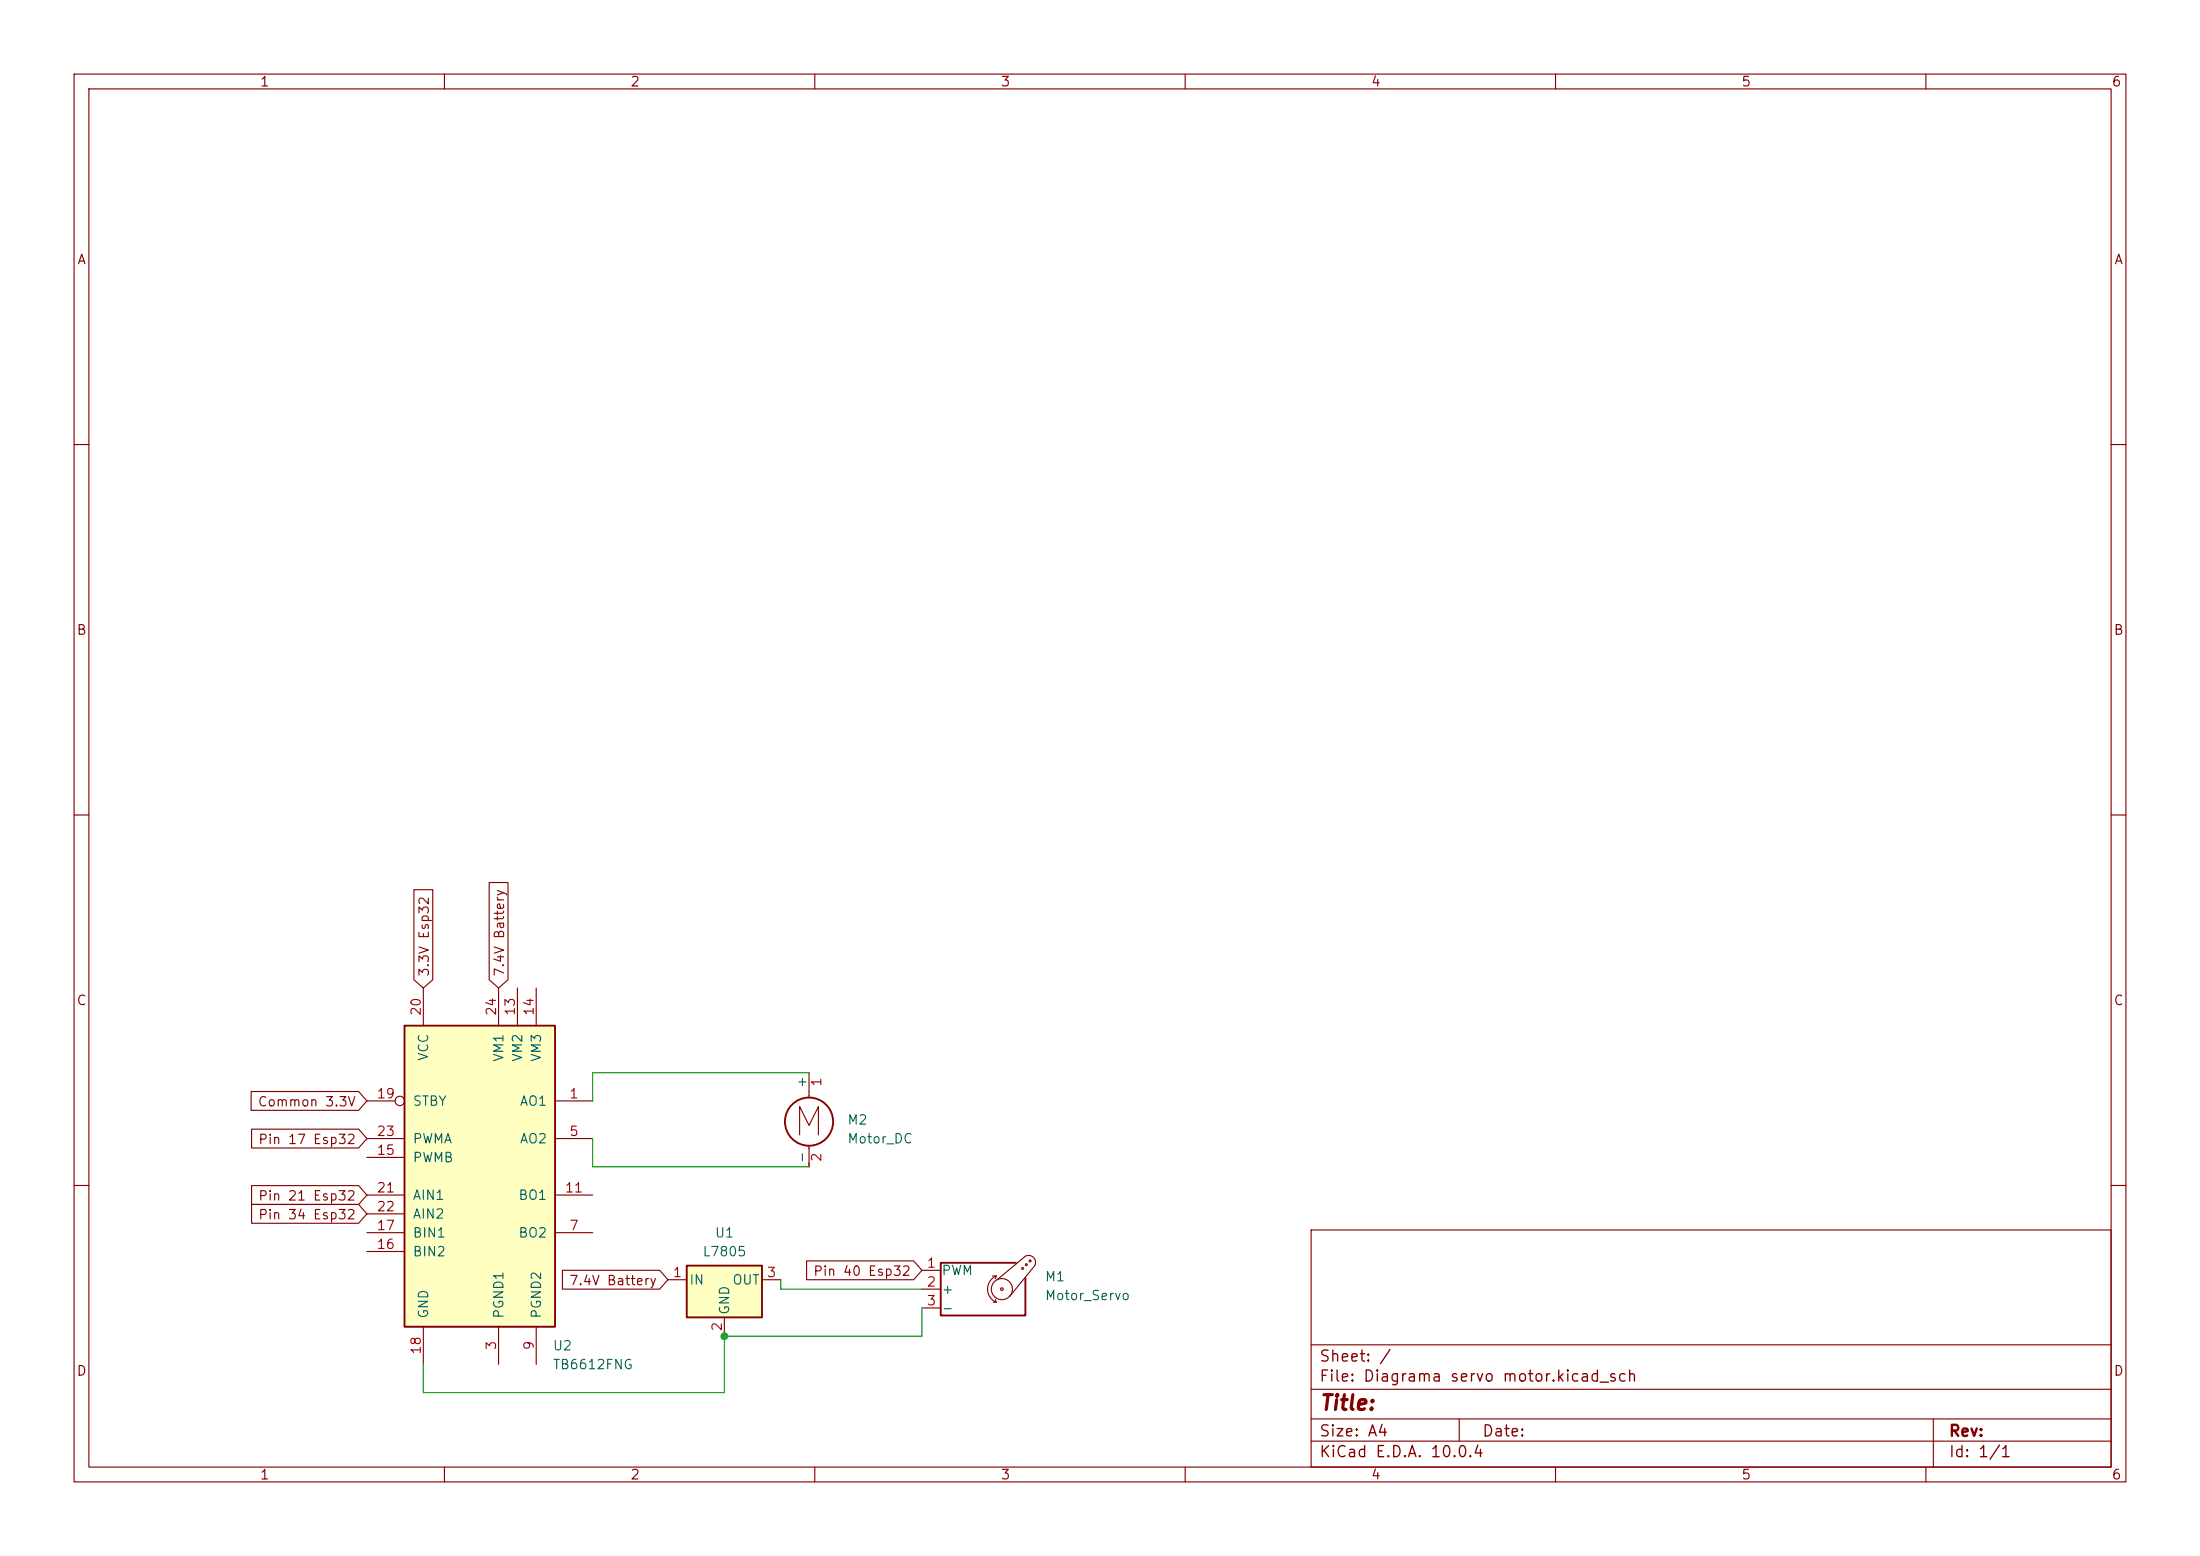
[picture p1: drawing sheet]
<svg xmlns="http://www.w3.org/2000/svg" width="297mm" height="210mm" viewBox="0 0 297 210" stroke-linecap="round" stroke-linejoin="round" font-family="sans-serif">
<g fill="none" stroke="#840000" stroke-width=".15">
<path d="M10 10h277v190h-277zM12 12h273v186h-273zM60 10v2M110 10v2M160 10v2M210 10v2M260 10v2M10 60h2M285 60h2M10 110h2M285 110h2M10 160h2"/>
<path d="M177 166h108v32h-108zM285 160h2M60 198v2M110 198v2M160 198v2M177 194.5h108M177 191.5h108M177 187.5h108M177 181.5h108M197 191.5v3M210 198v2M260 198v2"/>
<path d="M261 191.5v6.5"/>
</g>
<path d="M54.6 138.4h20.3v40.7h-20.3z" fill="#ffffc2"/>
<g fill="none" stroke="#840000" stroke-width=".25">
<path d="M54.6 138.4h20.3v40.7h-20.3z"/>
<circle cx="109.2" cy="151.4" r="3.3"/>
</g>
<g fill="none" stroke="#840000" stroke-width=".15">
<path d="M57.1 133.4v5M67.3 133.4v5M69.8 133.4v5M72.4 133.4v5M49.5 148.6h3.8M49.5 153.7h5.1M49.5 156.2h5.1M74.9 148.6h5.1M74.9 153.7h5.1M107.9 153.2v-3.8l1.3 2.5 1.3-2.5v3.8M109.2 144.8v3.3M109.2 154.6v2.9"/>
<path d="M49.5 166.4h5.1M49.5 161.3h5.1M49.5 168.9h5.1M49.5 163.8h5.1M57.1 179.1v5.1M67.3 179.1v5.1M72.4 179.1v5.1M74.9 166.4h5.1M74.9 161.3h5.1"/>
<circle cx="54" cy="148.6" r=".63"/>
</g>
<path d="M92.7 170.8h10.2v7h-10.2z" fill="#ffffc2"/>
<path d="M92.7 170.8h10.2v7h-10.2zM137.2 170.4h-10.2v7.1h11.4v-5" fill="none" stroke="#840000" stroke-width=".25"/>
<g fill="none" stroke="#840000" stroke-width=".15">
<path d="M66 119.1h2.6v13.1l-1.3 1.2-1.3-1.2zM55.9 120.1h2.5v12.1l-1.3 1.2-1.2-1.2zM33.9 147.3h14.5l1.1 1.3-1.1 1.3h-14.5zM34 152.4h14.4l1.1 1.3-1.1 1.2h-14.4zM34 160h14.4l1.1 1.3-1.1 1.3h-14.4zM34 162.6h14.4l1.1 1.2-1.1 1.3h-14.4zM75.9 171.4h13.2l1.1 1.3-1.1 1.3h-13.2zM90.2 172.7h2.5M97.8 177.8v2.5M102.9 172.7h2.5M108.9 170.2h14.4l1.2 1.3-1.2 1.2h-14.4zM124.5 171.5h2.5"/>
<path d="M124.5 174h2.5M124.5 176.5h2.5M134 172.2h.5M134.1 175.8h.4M134.4 175.4l.1 .4M134.5 172.2a1.94 1.94 0 0 0-1.2 1.8 1.94 1.94 0 0 0 1.2 1.8M134.5 172.2l-.1 .4M134.6 172.7l3.8-3.2a.94 .94 0 0 1 1.1 .2 .94 .94 0 0 1 .2 1.1l-3.4 4.2"/>
<circle cx="135.3" cy="174" r=".18"/>
<circle cx="135.3" cy="174" r="1.42"/>
<circle cx="138" cy="171.2" r=".13"/>
<circle cx="138.6" cy="170.7" r=".13"/>
<circle cx="139.1" cy="170.2" r=".13"/>
</g>
<path d="M80 153.7v3.8h29.2M109.2 144.8h-29.2v3.8M105.4 172.7v1.3h19.1M124.5 176.5v3.8h-26.7v7.7h-40.7v-3.8" fill="none" stroke="#009600" stroke-width=".15"/>
<circle cx="97.8" cy="180.3" r=".46" fill="#009600" stroke="#009600" stroke-width=".14"/>
<text font-size="2" fill="#840000" x="178" y="190.8">Title:</text>
<g font-size="1.5" fill="#840000">
<text x="178" y="184.2">Sheet: /</text>
<text x="178" y="186.9">File: Diagrama servo motor.kicad_sch</text>
<text x="178" y="197.1">KiCad E.D.A. 10.0.4</text>
<text x="178" y="194.3">Size: A4</text>
<text x="200" y="194.3">Date:</text>
<text x="263" y="194.3">Rev:</text>
<text x="263" y="197.1">Id: 1/1</text>
</g>
<g font-size="1.3" fill="#840000">
<text x="35" y="12">1</text>
<text x="85" y="12">2</text>
<text x="135" y="12">3</text>
<text x="185" y="12">4</text>
<text x="235" y="12">5</text>
<text x="285" y="12">6</text>
<text x="10.3" y="36">A</text>
<text x="285.3" y="36">A</text>
<text x="10.3" y="86">B</text>
<text x="285.3" y="86">B</text>
<text x="58.2" y="131.9" transform="rotate(-90 58.2 131.9)">3.3V Esp32</text>
<text x="68.4" y="131.9" transform="rotate(-90 68.4 131.9)">7.4V Battery</text>
<text x="10.3" y="136">C</text>
<text x="285.3" y="136">C</text>
<text x="34.7" y="149.7">Common 3.3V</text>
<text x="34.8" y="154.7">Pin 17 Esp32</text>
<text x="34.8" y="162.4">Pin 21 Esp32</text>
<text x="34.8" y="164.9">Pin 34 Esp32</text>
<text x="76.7" y="173.8">7.4V Battery</text>
<text x="109.7" y="172.5">Pin 40 Esp32</text>
<text x="10.3" y="186">D</text>
<text x="285.3" y="186">D</text>
<text x="35" y="200">1</text>
<text x="85" y="200">2</text>
<text x="135" y="200">3</text>
<text x="185" y="200">4</text>
<text x="235" y="200">5</text>
<text x="285" y="200">6</text>
</g>
<g font-size="1.3" fill="#a90000">
<text x="57.1" y="137.2" transform="rotate(-90 57.1 137.2)">20</text>
<text x="67.3" y="137.2" transform="rotate(-90 67.3 137.2)">24</text>
<text x="69.8" y="137.2" transform="rotate(-90 69.8 137.2)">13</text>
<text x="72.4" y="137.2" transform="rotate(-90 72.4 137.2)">14</text>
<text x="50.8" y="148.6">19</text>
<text x="76.8" y="148.6">1</text>
<text x="111.2" y="146.8" transform="rotate(-90 111.2 146.8)">1</text>
<text x="50.8" y="153.6">23</text>
<text x="76.8" y="153.6">5</text>
<text x="50.8" y="156.2">15</text>
<text x="50.8" y="161.3">21</text>
<text x="76.2" y="161.3">11</text>
<text x="111.2" y="156.9" transform="rotate(-90 111.2 156.9)">2</text>
<text x="50.8" y="166.3">17</text>
<text x="50.8" y="163.8">22</text>
<text x="76.8" y="166.3">7</text>
<text x="50.8" y="168.9">16</text>
<text x="90.7" y="172.7">1</text>
<text x="103.4" y="172.7">3</text>
<text x="125" y="171.4">1</text>
<text x="125" y="174">2</text>
<text x="97.8" y="179.8" transform="rotate(-90 97.8 179.8)">2</text>
<text x="125" y="176.5">3</text>
<text x="57.1" y="182.9" transform="rotate(-90 57.1 182.9)">18</text>
<text x="67.3" y="182.3" transform="rotate(-90 67.3 182.3)">3</text>
<text x="72.4" y="182.3" transform="rotate(-90 72.4 182.3)">9</text>
</g>
<g font-size="1.3" fill="#006464">
<text x="58.1" y="143.3" transform="rotate(-90 58.1 143.3)">VCC</text>
<text x="68.3" y="143.4" transform="rotate(-90 68.3 143.4)">VM1</text>
<text x="70.8" y="143.4" transform="rotate(-90 70.8 143.4)">VM2</text>
<text x="73.4" y="143.4" transform="rotate(-90 73.4 143.4)">VM3</text>
<text x="55.6" y="149.6">STBY</text>
<text x="70.1" y="149.6">AO1</text>
<text x="109.2" y="146.9" transform="rotate(-90 109.2 146.9)">+</text>
<text x="55.6" y="154.6">PWMA</text>
<text x="70.1" y="154.6">AO2</text>
<text x="114.3" y="152.1">M2</text>
<text x="114.3" y="154.6">Motor_DC</text>
<text x="55.6" y="157.2">PWMB</text>
<text x="109.2" y="157.1" transform="rotate(-90 109.2 157.1)">-</text>
<text x="55.6" y="167.3">BIN1</text>
<text x="55.6" y="162.3">AIN1</text>
<text x="55.6" y="164.8">AIN2</text>
<text x="69.9" y="167.3">BO2</text>
<text x="69.9" y="162.3">BO1</text>
<text x="96.4" y="167.3">U1</text>
<text x="55.6" y="169.9">BIN2</text>
<text x="93" y="173.7">IN</text>
<text x="94.8" y="169.9">L7805</text>
<text x="98.8" y="173.7">OUT</text>
<text x="127" y="172.4">PWM</text>
<text x="141" y="173.3">M1</text>
<text x="58.1" y="178.1" transform="rotate(-90 58.1 178.1)">GND</text>
<text x="68.3" y="178.1" transform="rotate(-90 68.3 178.1)">PGND1</text>
<text x="73.4" y="178.1" transform="rotate(-90 73.4 178.1)">PGND2</text>
<text x="98.8" y="177.5" transform="rotate(-90 98.8 177.5)">GND</text>
<text x="127" y="175">+</text>
<text x="127" y="177.5">-</text>
<text x="141" y="175.8">Motor_Servo</text>
<text x="74.5" y="185.1">TB6612FNG</text>
<text x="74.5" y="182.6">U2</text>
</g>
</svg>
